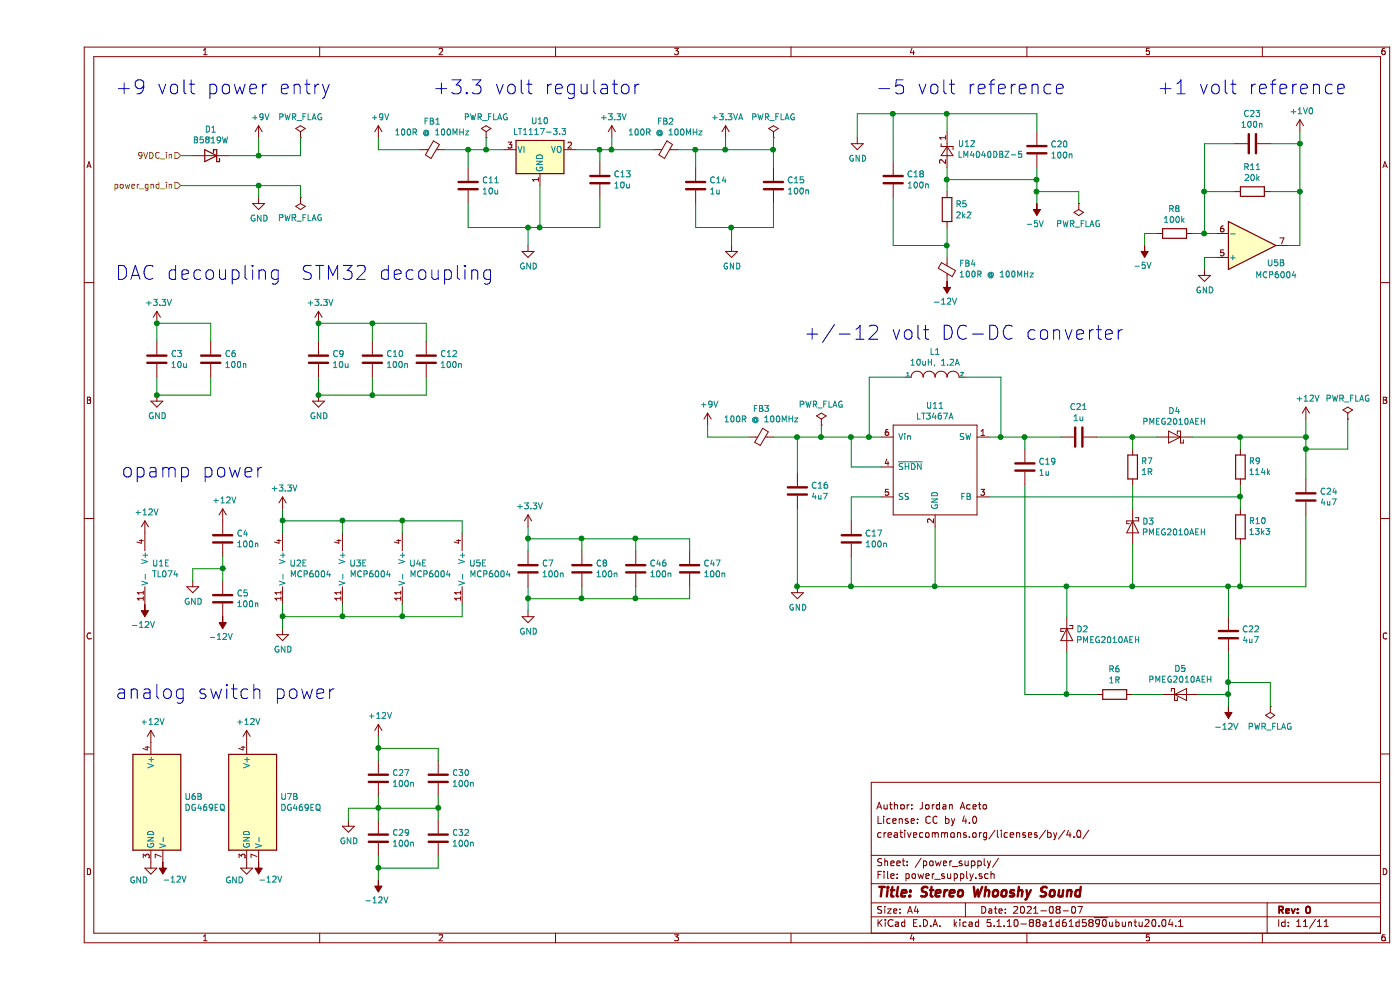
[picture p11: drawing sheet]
EESchema Schematic File Version 4
EELAYER 30 0
EELAYER END
$Descr A4 11693 8268
encoding utf-8
Sheet 11 11
Title "Stereo Whooshy Sound"
Date "2021-08-07"
Rev "0"
Comp ""
Comment1 "creativecommons.org/licenses/by/4.0/"
Comment2 "License: CC by 4.0"
Comment3 "Author: Jordan Aceto"
Comment4 ""
$EndDescr
Text HLabel 1200 1300 0    50   Input ~ 0
9VDC_in
$Comp
L Reference_Voltage:LM4040DBZ-5 U12
U 1 1
P 7600 1250
F 0 "U12" V 7646 1162 50  0000 R CNN
F 1 "LM4040DBZ-5" V 7555 1162 50  0000 R CNN
F 2 "Package_TO_SOT_SMD:SOT-23" H 7600 1050 50  0001 C CIN
F 3 "http://www.ti.com/lit/ds/symlink/lm4040-n.pdf" H 7600 1250 50  0001 C CIN
	1    7600 1250
	0    -1   -1   0   
$EndComp
$Comp
L power:-12V #PWR0107
U 1 1
P 9950 5900
F 0 "#PWR0107" H 9950 6000 50  0001 C CNN
F 1 "-12V" H 9965 6073 50  0000 C CNN
F 2 "" H 9950 5900 50  0001 C CNN
F 3 "" H 9950 5900 50  0001 C CNN
	1    9950 5900
	-1   0    0    1   
$EndComp
$Comp
L power:+12V #PWR0108
U 1 1
P 10600 3500
F 0 "#PWR0108" H 10600 3350 50  0001 C CNN
F 1 "+12V" H 10615 3673 50  0000 C CNN
F 2 "" H 10600 3500 50  0001 C CNN
F 3 "" H 10600 3500 50  0001 C CNN
	1    10600 3500
	1    0    0    -1  
$EndComp
$Comp
L power:-5V #PWR0109
U 1 1
P 8350 1700
F 0 "#PWR0109" H 8350 1800 50  0001 C CNN
F 1 "-5V" H 8365 1873 50  0000 C CNN
F 2 "" H 8350 1700 50  0001 C CNN
F 3 "" H 8350 1700 50  0001 C CNN
	1    8350 1700
	-1   0    0    1   
$EndComp
$Comp
L Regulator_Linear:LT1117-3.3 U10
U 1 1
P 4200 1250
F 0 "U10" H 4200 1492 50  0000 C CNN
F 1 "LT1117-3.3" H 4200 1401 50  0000 C CNN
F 2 "Package_TO_SOT_SMD:SOT-223-3_TabPin2" H 4200 1250 50  0001 C CNN
F 3 "https://www.analog.com/media/en/technical-documentation/data-sheets/1117fd.pdf" H 4200 1250 50  0001 C CNN
	1    4200 1250
	1    0    0    -1  
$EndComp
$Comp
L power:+3.3V #PWR0110
U 1 1
P 4800 1150
F 0 "#PWR0110" H 4800 1000 50  0001 C CNN
F 1 "+3.3V" H 4815 1323 50  0000 C CNN
F 2 "" H 4800 1150 50  0001 C CNN
F 3 "" H 4800 1150 50  0001 C CNN
	1    4800 1150
	1    0    0    -1  
$EndComp
$Comp
L power:+3.3VA #PWR0111
U 1 1
P 5750 1150
F 0 "#PWR0111" H 5750 1000 50  0001 C CNN
F 1 "+3.3VA" H 5765 1323 50  0000 C CNN
F 2 "" H 5750 1150 50  0001 C CNN
F 3 "" H 5750 1150 50  0001 C CNN
	1    5750 1150
	1    0    0    -1  
$EndComp
$Comp
L Device:D_Schottky D1
U 1 1
P 1450 1300
F 0 "D1" H 1450 1083 50  0000 C CNN
F 1 "B5819W" H 1450 1174 50  0000 C CNN
F 2 "Diode_SMD:D_SOD-123" H 1450 1300 50  0001 C CNN
F 3 "~" H 1450 1300 50  0001 C CNN
	1    1450 1300
	-1   0    0    1   
$EndComp
$Comp
L Device:C C11
U 1 1
P 3600 1550
F 0 "C11" H 3715 1596 50  0000 L CNN
F 1 "10u" H 3715 1505 50  0000 L CNN
F 2 "Capacitor_SMD:C_0805_2012Metric" H 3638 1400 50  0001 C CNN
F 3 "~" H 3600 1550 50  0001 C CNN
	1    3600 1550
	1    0    0    -1  
$EndComp
$Comp
L Device:C C13
U 1 1
P 4700 1500
F 0 "C13" H 4815 1546 50  0000 L CNN
F 1 "10u" H 4815 1455 50  0000 L CNN
F 2 "Capacitor_SMD:C_0805_2012Metric" H 4738 1350 50  0001 C CNN
F 3 "~" H 4700 1500 50  0001 C CNN
	1    4700 1500
	1    0    0    -1  
$EndComp
$Comp
L Device:Ferrite_Bead_Small FB1
U 1 1
P 3300 1250
F 0 "FB1" V 3063 1250 50  0000 C CNN
F 1 "100R @ 100MHz" V 3154 1250 50  0000 C CNN
F 2 "Inductor_SMD:L_0805_2012Metric" V 3230 1250 50  0001 C CNN
F 3 "~" H 3300 1250 50  0001 C CNN
	1    3300 1250
	0    1    1    0   
$EndComp
$Comp
L Device:R R5
U 1 1
P 7600 1750
F 0 "R5" H 7670 1796 50  0000 L CNN
F 1 "2k2" H 7670 1705 50  0000 L CNN
F 2 "Resistor_SMD:R_0603_1608Metric" V 7530 1750 50  0001 C CNN
F 3 "~" H 7600 1750 50  0001 C CNN
	1    7600 1750
	1    0    0    -1  
$EndComp
$Comp
L Device:C C18
U 1 1
P 7150 1500
F 0 "C18" H 7265 1546 50  0000 L CNN
F 1 "100n" H 7265 1455 50  0000 L CNN
F 2 "Capacitor_SMD:C_0603_1608Metric" H 7188 1350 50  0001 C CNN
F 3 "~" H 7150 1500 50  0001 C CNN
	1    7150 1500
	1    0    0    -1  
$EndComp
$Comp
L Device:C C20
U 1 1
P 8350 1250
F 0 "C20" H 8465 1296 50  0000 L CNN
F 1 "100n" H 8465 1205 50  0000 L CNN
F 2 "Capacitor_SMD:C_0603_1608Metric" H 8388 1100 50  0001 C CNN
F 3 "~" H 8350 1250 50  0001 C CNN
	1    8350 1250
	1    0    0    -1  
$EndComp
Wire Wire Line
	7150 1350 7150 950 
Wire Wire Line
	7600 950  7600 1100
Wire Wire Line
	7600 1900 7600 2050
Wire Wire Line
	7600 2050 7150 2050
Wire Wire Line
	7150 2050 7150 1650
Wire Wire Line
	7600 1400 7600 1500
Wire Wire Line
	7600 1500 8350 1500
Wire Wire Line
	8350 1500 8350 1400
Connection ~ 7600 1500
Wire Wire Line
	7600 1500 7600 1600
Wire Wire Line
	8350 1100 8350 950 
Wire Wire Line
	8350 950  7600 950 
Connection ~ 7600 950 
Wire Wire Line
	8350 1700 8350 1600
Connection ~ 8350 1500
Wire Wire Line
	7600 2150 7600 2050
Connection ~ 7600 2050
$Comp
L Device:Ferrite_Bead_Small FB2
U 1 1
P 5250 1250
F 0 "FB2" V 5013 1250 50  0000 C CNN
F 1 "100R @ 100MHz" V 5104 1250 50  0000 C CNN
F 2 "Inductor_SMD:L_0805_2012Metric" V 5180 1250 50  0001 C CNN
F 3 "~" H 5250 1250 50  0001 C CNN
	1    5250 1250
	0    1    1    0   
$EndComp
$Comp
L Device:Ferrite_Bead_Small FB3
U 1 1
P 6050 3650
F 0 "FB3" V 5813 3650 50  0000 C CNN
F 1 "100R @ 100MHz" V 5900 3650 50  0000 C CNN
F 2 "Inductor_SMD:L_0805_2012Metric" V 5980 3650 50  0001 C CNN
F 3 "~" H 6050 3650 50  0001 C CNN
	1    6050 3650
	0    1    1    0   
$EndComp
$Comp
L Device:C C16
U 1 1
P 6350 4100
F 0 "C16" H 6465 4146 50  0000 L CNN
F 1 "4u7" H 6465 4055 50  0000 L CNN
F 2 "Capacitor_SMD:C_0805_2012Metric" H 6388 3950 50  0001 C CNN
F 3 "~" H 6350 4100 50  0001 C CNN
	1    6350 4100
	1    0    0    -1  
$EndComp
$Comp
L Device:C C17
U 1 1
P 6800 4500
F 0 "C17" H 6915 4546 50  0000 L CNN
F 1 "100n" H 6915 4455 50  0000 L CNN
F 2 "Capacitor_SMD:C_0603_1608Metric" H 6838 4350 50  0001 C CNN
F 3 "~" H 6800 4500 50  0001 C CNN
	1    6800 4500
	1    0    0    -1  
$EndComp
Wire Wire Line
	6350 3950 6350 3650
Connection ~ 6350 3650
Wire Wire Line
	6350 3650 6150 3650
Wire Wire Line
	7050 3650 6950 3650
Wire Wire Line
	6800 4350 6800 4150
Wire Wire Line
	6800 4150 7050 4150
Wire Wire Line
	7050 3900 6800 3900
Wire Wire Line
	6800 3900 6800 3650
Connection ~ 6800 3650
Wire Wire Line
	6800 3650 6550 3650
Wire Wire Line
	6800 4650 6800 4900
Wire Wire Line
	6800 4900 7500 4900
Wire Wire Line
	7500 4900 7500 4400
Wire Wire Line
	6800 4900 6350 4900
Wire Wire Line
	6350 4900 6350 4250
Connection ~ 6800 4900
$Comp
L Device:C C19
U 1 1
P 8250 3900
F 0 "C19" H 8365 3946 50  0000 L CNN
F 1 "1u" H 8365 3855 50  0000 L CNN
F 2 "Capacitor_SMD:C_0805_2012Metric" H 8288 3750 50  0001 C CNN
F 3 "~" H 8250 3900 50  0001 C CNN
	1    8250 3900
	1    0    0    -1  
$EndComp
Wire Wire Line
	8250 3750 8250 3650
Wire Wire Line
	8250 3650 8050 3650
$Comp
L Diode:PMEG2010AEH D4
U 1 1
P 9500 3650
F 0 "D4" H 9500 3434 50  0000 C CNN
F 1 "PMEG2010AEH" H 9500 3525 50  0000 C CNN
F 2 "Diode_SMD:D_SOD-123F" H 9500 3475 50  0001 C CNN
F 3 "https://assets.nexperia.com/documents/data-sheet/PMEG2010AEH_PMEG2010AET.pdf" H 9500 3650 50  0001 C CNN
	1    9500 3650
	-1   0    0    1   
$EndComp
$Comp
L Device:R R7
U 1 1
P 9150 3900
F 0 "R7" H 9080 3854 50  0000 R CNN
F 1 "1R" H 9080 3945 50  0000 R CNN
F 2 "Resistor_SMD:R_0603_1608Metric" V 9080 3900 50  0001 C CNN
F 3 "~" H 9150 3900 50  0001 C CNN
	1    9150 3900
	-1   0    0    1   
$EndComp
$Comp
L Diode:PMEG2010AEH D3
U 1 1
P 9150 4400
F 0 "D3" V 9104 4479 50  0000 L CNN
F 1 "PMEG2010AEH" V 9195 4479 50  0000 L CNN
F 2 "Diode_SMD:D_SOD-123F" H 9150 4225 50  0001 C CNN
F 3 "https://assets.nexperia.com/documents/data-sheet/PMEG2010AEH_PMEG2010AET.pdf" H 9150 4400 50  0001 C CNN
	1    9150 4400
	0    1    1    0   
$EndComp
$Comp
L Device:R R9
U 1 1
P 10050 3900
F 0 "R9" H 9980 3854 50  0000 R CNN
F 1 "114k" H 9980 3945 50  0000 R CNN
F 2 "Resistor_SMD:R_0603_1608Metric" V 9980 3900 50  0001 C CNN
F 3 "~" H 10050 3900 50  0001 C CNN
	1    10050 3900
	-1   0    0    1   
$EndComp
$Comp
L Device:R R10
U 1 1
P 10050 4400
F 0 "R10" H 9980 4354 50  0000 R CNN
F 1 "13k3" H 9980 4445 50  0000 R CNN
F 2 "Resistor_SMD:R_0603_1608Metric" V 9980 4400 50  0001 C CNN
F 3 "~" H 10050 4400 50  0001 C CNN
	1    10050 4400
	-1   0    0    1   
$EndComp
$Comp
L Device:C C24
U 1 1
P 10600 4150
F 0 "C24" H 10715 4196 50  0000 L CNN
F 1 "4u7" H 10715 4105 50  0000 L CNN
F 2 "Capacitor_SMD:C_0805_2012Metric" H 10638 4000 50  0001 C CNN
F 3 "~" H 10600 4150 50  0001 C CNN
	1    10600 4150
	1    0    0    -1  
$EndComp
Wire Wire Line
	9350 3650 9150 3650
Wire Wire Line
	9150 3750 9150 3650
Connection ~ 9150 3650
Wire Wire Line
	9150 3650 8850 3650
Wire Wire Line
	9150 4050 9150 4250
Wire Wire Line
	9650 3650 10050 3650
Wire Wire Line
	10050 3650 10050 3750
Wire Wire Line
	10050 4050 10050 4150
Wire Wire Line
	7950 4150 10050 4150
Connection ~ 10050 4150
Wire Wire Line
	10050 4150 10050 4250
Wire Wire Line
	10050 3650 10600 3650
Wire Wire Line
	10600 3650 10600 3750
Connection ~ 10050 3650
Wire Wire Line
	7500 4900 8600 4900
Wire Wire Line
	10050 4900 10050 4550
Wire Wire Line
	9150 4550 9150 4900
Connection ~ 9150 4900
Wire Wire Line
	10050 4900 10600 4900
Wire Wire Line
	10600 4900 10600 4300
Connection ~ 10050 4900
Connection ~ 10600 3650
$Comp
L Device:C C22
U 1 1
P 9950 5300
F 0 "C22" H 10065 5346 50  0000 L CNN
F 1 "4u7" H 10065 5255 50  0000 L CNN
F 2 "Capacitor_SMD:C_0805_2012Metric" H 9988 5150 50  0001 C CNN
F 3 "~" H 9950 5300 50  0001 C CNN
	1    9950 5300
	1    0    0    -1  
$EndComp
$Comp
L Diode:PMEG2010AEH D5
U 1 1
P 9550 5800
F 0 "D5" H 9550 6016 50  0000 C CNN
F 1 "PMEG2010AEH" H 9550 5925 50  0000 C CNN
F 2 "Diode_SMD:D_SOD-123F" H 9550 5625 50  0001 C CNN
F 3 "https://assets.nexperia.com/documents/data-sheet/PMEG2010AEH_PMEG2010AET.pdf" H 9550 5800 50  0001 C CNN
	1    9550 5800
	1    0    0    -1  
$EndComp
Wire Wire Line
	9700 5800 9950 5800
Wire Wire Line
	9950 5800 9950 5700
Wire Wire Line
	9950 5150 9950 4900
Connection ~ 9950 5800
Wire Wire Line
	9150 5800 9400 5800
Wire Wire Line
	8600 5450 8600 5800
$Comp
L Device:R R6
U 1 1
P 9000 5800
F 0 "R6" V 9207 5800 50  0000 C CNN
F 1 "1R" V 9116 5800 50  0000 C CNN
F 2 "Resistor_SMD:R_0603_1608Metric" V 8930 5800 50  0001 C CNN
F 3 "~" H 9000 5800 50  0001 C CNN
	1    9000 5800
	0    -1   -1   0   
$EndComp
$Comp
L Diode:PMEG2010AEH D2
U 1 1
P 8600 5300
F 0 "D2" V 8554 5379 50  0000 L CNN
F 1 "PMEG2010AEH" V 8645 5379 50  0000 L CNN
F 2 "Diode_SMD:D_SOD-123F" H 8600 5125 50  0001 C CNN
F 3 "https://assets.nexperia.com/documents/data-sheet/PMEG2010AEH_PMEG2010AET.pdf" H 8600 5300 50  0001 C CNN
	1    8600 5300
	0    1    1    0   
$EndComp
Connection ~ 9950 4900
Wire Wire Line
	9950 4900 10050 4900
Wire Wire Line
	9150 4900 9950 4900
Wire Wire Line
	8250 4050 8250 5800
Wire Wire Line
	8250 5800 8600 5800
Connection ~ 8600 5800
Wire Wire Line
	8600 5800 8850 5800
Wire Wire Line
	8600 5150 8600 4900
Connection ~ 8600 4900
Wire Wire Line
	8600 4900 9150 4900
Connection ~ 8250 3650
Connection ~ 7500 4900
$Comp
L Device:C C21
U 1 1
P 8700 3650
F 0 "C21" V 8448 3650 50  0000 C CNN
F 1 "1u" V 8539 3650 50  0000 C CNN
F 2 "Capacitor_SMD:C_0805_2012Metric" H 8738 3500 50  0001 C CNN
F 3 "~" H 8700 3650 50  0001 C CNN
	1    8700 3650
	0    1    1    0   
$EndComp
Wire Wire Line
	8550 3650 8250 3650
$Comp
L power:GND #PWR0112
U 1 1
P 6350 4900
F 0 "#PWR0112" H 6350 4650 50  0001 C CNN
F 1 "GND" H 6355 4727 50  0000 C CNN
F 2 "" H 6350 4900 50  0001 C CNN
F 3 "" H 6350 4900 50  0001 C CNN
	1    6350 4900
	1    0    0    -1  
$EndComp
Connection ~ 6350 4900
$Comp
L power:+9V #PWR0113
U 1 1
P 5600 3550
F 0 "#PWR0113" H 5600 3400 50  0001 C CNN
F 1 "+9V" H 5615 3723 50  0000 C CNN
F 2 "" H 5600 3550 50  0001 C CNN
F 3 "" H 5600 3550 50  0001 C CNN
	1    5600 3550
	1    0    0    -1  
$EndComp
Wire Wire Line
	5600 3550 5600 3650
Wire Wire Line
	5600 3650 5950 3650
$Comp
L power:+9V #PWR0114
U 1 1
P 1850 1150
F 0 "#PWR0114" H 1850 1000 50  0001 C CNN
F 1 "+9V" H 1865 1323 50  0000 C CNN
F 2 "" H 1850 1150 50  0001 C CNN
F 3 "" H 1850 1150 50  0001 C CNN
	1    1850 1150
	1    0    0    -1  
$EndComp
Wire Wire Line
	1300 1300 1200 1300
Wire Wire Line
	1600 1300 1850 1300
Wire Wire Line
	1850 1300 1850 1150
$Comp
L Device:C C14
U 1 1
P 5500 1550
F 0 "C14" H 5615 1596 50  0000 L CNN
F 1 "1u" H 5615 1505 50  0000 L CNN
F 2 "Capacitor_SMD:C_0805_2012Metric" H 5538 1400 50  0001 C CNN
F 3 "~" H 5500 1550 50  0001 C CNN
	1    5500 1550
	1    0    0    -1  
$EndComp
$Comp
L Device:C C15
U 1 1
P 6150 1550
F 0 "C15" H 6265 1596 50  0000 L CNN
F 1 "100n" H 6265 1505 50  0000 L CNN
F 2 "Capacitor_SMD:C_0603_1608Metric" H 6188 1400 50  0001 C CNN
F 3 "~" H 6150 1550 50  0001 C CNN
	1    6150 1550
	1    0    0    -1  
$EndComp
Wire Wire Line
	3600 1400 3600 1250
Wire Wire Line
	3600 1250 3750 1250
Wire Wire Line
	3600 1250 3400 1250
Connection ~ 3600 1250
Wire Wire Line
	3600 1700 3600 1900
Wire Wire Line
	3600 1900 4100 1900
Wire Wire Line
	4700 1900 4700 1650
Wire Wire Line
	4700 1350 4700 1250
Wire Wire Line
	4700 1250 4500 1250
Wire Wire Line
	4200 1550 4200 1900
Connection ~ 4200 1900
Wire Wire Line
	4200 1900 4700 1900
$Comp
L power:GND #PWR0115
U 1 1
P 4100 2050
F 0 "#PWR0115" H 4100 1800 50  0001 C CNN
F 1 "GND" H 4105 1877 50  0000 C CNN
F 2 "" H 4100 2050 50  0001 C CNN
F 3 "" H 4100 2050 50  0001 C CNN
	1    4100 2050
	1    0    0    -1  
$EndComp
Wire Wire Line
	4100 2050 4100 1900
Connection ~ 4100 1900
Wire Wire Line
	4100 1900 4200 1900
Connection ~ 4700 1250
Wire Wire Line
	4700 1250 4800 1250
Wire Wire Line
	4800 1150 4800 1250
Connection ~ 4800 1250
Wire Wire Line
	5350 1250 5500 1250
Wire Wire Line
	5750 1250 5750 1150
Wire Wire Line
	5500 1400 5500 1250
Connection ~ 5500 1250
Wire Wire Line
	5500 1250 5750 1250
Wire Wire Line
	5750 1250 6150 1250
Wire Wire Line
	6150 1250 6150 1400
Connection ~ 5750 1250
Wire Wire Line
	6150 1700 6150 1900
Wire Wire Line
	6150 1900 5800 1900
Wire Wire Line
	5500 1900 5500 1700
$Comp
L power:GND #PWR0116
U 1 1
P 5800 2050
F 0 "#PWR0116" H 5800 1800 50  0001 C CNN
F 1 "GND" H 5805 1877 50  0000 C CNN
F 2 "" H 5800 2050 50  0001 C CNN
F 3 "" H 5800 2050 50  0001 C CNN
	1    5800 2050
	1    0    0    -1  
$EndComp
Wire Wire Line
	5800 2050 5800 1900
$Comp
L power:+9V #PWR0117
U 1 1
P 2850 1150
F 0 "#PWR0117" H 2850 1000 50  0001 C CNN
F 1 "+9V" H 2865 1323 50  0000 C CNN
F 2 "" H 2850 1150 50  0001 C CNN
F 3 "" H 2850 1150 50  0001 C CNN
	1    2850 1150
	1    0    0    -1  
$EndComp
Wire Wire Line
	2850 1150 2850 1250
Wire Wire Line
	2850 1250 3200 1250
Connection ~ 5800 1900
Wire Wire Line
	5800 1900 5500 1900
$Comp
L Device:Ferrite_Bead_Small FB4
U 1 1
P 7600 2250
F 0 "FB4" H 7500 2204 50  0000 R CNN
F 1 "100R @ 100MHz" H 7500 2295 50  0000 R CNN
F 2 "Inductor_SMD:L_0805_2012Metric" V 7530 2250 50  0001 C CNN
F 3 "~" H 7600 2250 50  0001 C CNN
	1    7600 2250
	-1   0    0    1   
$EndComp
$Comp
L power:PWR_FLAG #FLG0101
U 1 1
P 2200 1150
F 0 "#FLG0101" H 2200 1225 50  0001 C CNN
F 1 "PWR_FLAG" H 2200 1323 50  0000 C CNN
F 2 "" H 2200 1150 50  0001 C CNN
F 3 "~" H 2200 1150 50  0001 C CNN
	1    2200 1150
	1    0    0    -1  
$EndComp
Wire Wire Line
	2200 1150 2200 1300
Wire Wire Line
	2200 1300 1850 1300
Connection ~ 1850 1300
$Comp
L power:PWR_FLAG #FLG0102
U 1 1
P 8700 1700
F 0 "#FLG0102" H 8700 1775 50  0001 C CNN
F 1 "PWR_FLAG" H 8700 1873 50  0000 C CNN
F 2 "" H 8700 1700 50  0001 C CNN
F 3 "~" H 8700 1700 50  0001 C CNN
	1    8700 1700
	-1   0    0    1   
$EndComp
Wire Wire Line
	8350 1600 8700 1600
Connection ~ 8350 1600
Wire Wire Line
	8350 1600 8350 1500
$Comp
L power:PWR_FLAG #FLG0103
U 1 1
P 6150 1150
F 0 "#FLG0103" H 6150 1225 50  0001 C CNN
F 1 "PWR_FLAG" H 6150 1323 50  0000 C CNN
F 2 "" H 6150 1150 50  0001 C CNN
F 3 "~" H 6150 1150 50  0001 C CNN
	1    6150 1150
	1    0    0    -1  
$EndComp
Wire Wire Line
	6150 1150 6150 1250
Connection ~ 6150 1250
$Comp
L power:PWR_FLAG #FLG0104
U 1 1
P 10950 3500
F 0 "#FLG0104" H 10950 3575 50  0001 C CNN
F 1 "PWR_FLAG" H 10950 3673 50  0000 C CNN
F 2 "" H 10950 3500 50  0001 C CNN
F 3 "~" H 10950 3500 50  0001 C CNN
	1    10950 3500
	1    0    0    -1  
$EndComp
Wire Wire Line
	10600 3500 10600 3650
Wire Wire Line
	10600 3750 10950 3750
Wire Wire Line
	10950 3750 10950 3500
Connection ~ 10600 3750
Wire Wire Line
	10600 3750 10600 4000
$Comp
L power:PWR_FLAG #FLG0105
U 1 1
P 10300 5900
F 0 "#FLG0105" H 10300 5975 50  0001 C CNN
F 1 "PWR_FLAG" H 10300 6073 50  0000 C CNN
F 2 "" H 10300 5900 50  0001 C CNN
F 3 "~" H 10300 5900 50  0001 C CNN
	1    10300 5900
	-1   0    0    1   
$EndComp
Wire Wire Line
	9950 5800 9950 5900
Wire Wire Line
	9950 5700 10300 5700
Connection ~ 9950 5700
Wire Wire Line
	9950 5700 9950 5450
Wire Wire Line
	10300 5900 10300 5700
Wire Wire Line
	8700 1700 8700 1600
Text Notes 7000 800  0    118  ~ 0
-5 volt reference
Text Notes 6400 2850 0    118  ~ 0
+/-12 volt DC-DC converter
Text Notes 3300 800  0    118  ~ 0
+3.3 volt regulator
Text Notes 650  800  0    118  ~ 0
+9 volt power entry
$Comp
L Device:C C4
U 1 1
P 1550 4500
F 0 "C4" H 1665 4546 50  0000 L CNN
F 1 "100n" H 1665 4455 50  0000 L CNN
F 2 "Capacitor_SMD:C_0603_1608Metric" H 1588 4350 50  0001 C CNN
F 3 "~" H 1550 4500 50  0001 C CNN
	1    1550 4500
	1    0    0    -1  
$EndComp
$Comp
L Device:C C5
U 1 1
P 1550 5000
F 0 "C5" H 1665 5046 50  0000 L CNN
F 1 "100n" H 1665 4955 50  0000 L CNN
F 2 "Capacitor_SMD:C_0603_1608Metric" H 1588 4850 50  0001 C CNN
F 3 "~" H 1550 5000 50  0001 C CNN
	1    1550 5000
	1    0    0    -1  
$EndComp
$Comp
L Device:C C8
U 1 1
P 4550 4750
F 0 "C8" H 4665 4796 50  0000 L CNN
F 1 "100n" H 4665 4705 50  0000 L CNN
F 2 "Capacitor_SMD:C_0603_1608Metric" H 4588 4600 50  0001 C CNN
F 3 "~" H 4550 4750 50  0001 C CNN
	1    4550 4750
	1    0    0    -1  
$EndComp
$Comp
L Device:C C7
U 1 1
P 4100 4750
F 0 "C7" H 4215 4796 50  0000 L CNN
F 1 "100n" H 4215 4705 50  0000 L CNN
F 2 "Capacitor_SMD:C_0603_1608Metric" H 4138 4600 50  0001 C CNN
F 3 "~" H 4100 4750 50  0001 C CNN
	1    4100 4750
	1    0    0    -1  
$EndComp
Wire Wire Line
	1550 4650 1550 4750
Connection ~ 1550 4750
Wire Wire Line
	1550 4750 1550 4850
$Comp
L Device:C C3
U 1 1
P 1000 3000
F 0 "C3" H 1115 3046 50  0000 L CNN
F 1 "10u" H 1115 2955 50  0000 L CNN
F 2 "Capacitor_SMD:C_0805_2012Metric" H 1038 2850 50  0001 C CNN
F 3 "~" H 1000 3000 50  0001 C CNN
	1    1000 3000
	1    0    0    -1  
$EndComp
$Comp
L Device:C C6
U 1 1
P 1450 3000
F 0 "C6" H 1565 3046 50  0000 L CNN
F 1 "100n" H 1565 2955 50  0000 L CNN
F 2 "Capacitor_SMD:C_0603_1608Metric" H 1488 2850 50  0001 C CNN
F 3 "~" H 1450 3000 50  0001 C CNN
	1    1450 3000
	1    0    0    -1  
$EndComp
Wire Wire Line
	1000 3150 1000 3300
Wire Wire Line
	1000 3300 1450 3300
Wire Wire Line
	1450 3300 1450 3150
Wire Wire Line
	1450 2850 1450 2700
Wire Wire Line
	1450 2700 1000 2700
Wire Wire Line
	1000 2700 1000 2850
$Comp
L power:GND #PWR0120
U 1 1
P 1000 3300
F 0 "#PWR0120" H 1000 3050 50  0001 C CNN
F 1 "GND" H 1005 3127 50  0000 C CNN
F 2 "" H 1000 3300 50  0001 C CNN
F 3 "" H 1000 3300 50  0001 C CNN
	1    1000 3300
	1    0    0    -1  
$EndComp
Connection ~ 1000 3300
$Comp
L power:+3.3V #PWR0121
U 1 1
P 1000 2700
F 0 "#PWR0121" H 1000 2550 50  0001 C CNN
F 1 "+3.3V" H 1015 2873 50  0000 C CNN
F 2 "" H 1000 2700 50  0001 C CNN
F 3 "" H 1000 2700 50  0001 C CNN
	1    1000 2700
	1    0    0    -1  
$EndComp
Connection ~ 1000 2700
Text Notes 650  2350 0    118  ~ 0
DAC decoupling
$Comp
L Device:C C9
U 1 1
P 2350 3000
F 0 "C9" H 2465 3046 50  0000 L CNN
F 1 "10u" H 2465 2955 50  0000 L CNN
F 2 "Capacitor_SMD:C_0805_2012Metric" H 2388 2850 50  0001 C CNN
F 3 "~" H 2350 3000 50  0001 C CNN
	1    2350 3000
	1    0    0    -1  
$EndComp
$Comp
L Device:C C10
U 1 1
P 2800 3000
F 0 "C10" H 2915 3046 50  0000 L CNN
F 1 "100n" H 2915 2955 50  0000 L CNN
F 2 "Capacitor_SMD:C_0603_1608Metric" H 2838 2850 50  0001 C CNN
F 3 "~" H 2800 3000 50  0001 C CNN
	1    2800 3000
	1    0    0    -1  
$EndComp
Wire Wire Line
	2350 3150 2350 3300
Wire Wire Line
	2350 3300 2800 3300
Wire Wire Line
	2800 3300 2800 3150
Wire Wire Line
	2800 2850 2800 2700
Wire Wire Line
	2800 2700 2350 2700
Wire Wire Line
	2350 2700 2350 2850
$Comp
L power:GND #PWR0122
U 1 1
P 2350 3300
F 0 "#PWR0122" H 2350 3050 50  0001 C CNN
F 1 "GND" H 2355 3127 50  0000 C CNN
F 2 "" H 2350 3300 50  0001 C CNN
F 3 "" H 2350 3300 50  0001 C CNN
	1    2350 3300
	1    0    0    -1  
$EndComp
Connection ~ 2350 3300
$Comp
L power:+3.3V #PWR0123
U 1 1
P 2350 2700
F 0 "#PWR0123" H 2350 2550 50  0001 C CNN
F 1 "+3.3V" H 2365 2873 50  0000 C CNN
F 2 "" H 2350 2700 50  0001 C CNN
F 3 "" H 2350 2700 50  0001 C CNN
	1    2350 2700
	1    0    0    -1  
$EndComp
Connection ~ 2350 2700
$Comp
L Device:C C12
U 1 1
P 3250 3000
F 0 "C12" H 3365 3046 50  0000 L CNN
F 1 "100n" H 3365 2955 50  0000 L CNN
F 2 "Capacitor_SMD:C_0603_1608Metric" H 3288 2850 50  0001 C CNN
F 3 "~" H 3250 3000 50  0001 C CNN
	1    3250 3000
	1    0    0    -1  
$EndComp
Wire Wire Line
	2800 3300 3250 3300
Wire Wire Line
	3250 3300 3250 3150
Wire Wire Line
	3250 2850 3250 2700
Wire Wire Line
	3250 2700 2800 2700
Text Notes 2200 2350 0    118  ~ 0
STM32 decoupling
$Comp
L pspice:INDUCTOR L1
U 1 1
P 7500 3150
F 0 "L1" H 7500 3365 50  0000 C CNN
F 1 "10uH, 1.2A" H 7500 3274 50  0000 C CNN
F 2 "Inductor_SMD:L_Taiyo-Yuden_NR-50xx" H 7500 3150 50  0001 C CNN
F 3 "~" H 7500 3150 50  0001 C CNN
	1    7500 3150
	1    0    0    -1  
$EndComp
Wire Wire Line
	7250 3150 6950 3150
Wire Wire Line
	6950 3150 6950 3650
Connection ~ 6950 3650
Wire Wire Line
	6950 3650 6800 3650
Wire Wire Line
	7750 3150 8050 3150
Wire Wire Line
	8050 3150 8050 3650
Connection ~ 8050 3650
Wire Wire Line
	8050 3650 7950 3650
Connection ~ 2800 2700
Connection ~ 2800 3300
$Comp
L power:PWR_FLAG #FLG0106
U 1 1
P 3750 1150
F 0 "#FLG0106" H 3750 1225 50  0001 C CNN
F 1 "PWR_FLAG" H 3750 1323 50  0000 C CNN
F 2 "" H 3750 1150 50  0001 C CNN
F 3 "~" H 3750 1150 50  0001 C CNN
	1    3750 1150
	1    0    0    -1  
$EndComp
Wire Wire Line
	3750 1150 3750 1250
Connection ~ 3750 1250
Wire Wire Line
	3750 1250 3900 1250
Wire Wire Line
	4800 1250 5150 1250
$Comp
L power:PWR_FLAG #FLG0107
U 1 1
P 6550 3550
F 0 "#FLG0107" H 6550 3625 50  0001 C CNN
F 1 "PWR_FLAG" H 6550 3723 50  0000 C CNN
F 2 "" H 6550 3550 50  0001 C CNN
F 3 "~" H 6550 3550 50  0001 C CNN
	1    6550 3550
	1    0    0    -1  
$EndComp
Wire Wire Line
	6550 3550 6550 3650
Connection ~ 6550 3650
Wire Wire Line
	6550 3650 6350 3650
$Comp
L power:PWR_FLAG #FLG0108
U 1 1
P 2200 1650
F 0 "#FLG0108" H 2200 1725 50  0001 C CNN
F 1 "PWR_FLAG" H 2200 1823 50  0000 C CNN
F 2 "" H 2200 1650 50  0001 C CNN
F 3 "~" H 2200 1650 50  0001 C CNN
	1    2200 1650
	-1   0    0    1   
$EndComp
$Comp
L power:GND #PWR0126
U 1 1
P 1850 1650
F 0 "#PWR0126" H 1850 1400 50  0001 C CNN
F 1 "GND" H 1855 1477 50  0000 C CNN
F 2 "" H 1850 1650 50  0001 C CNN
F 3 "" H 1850 1650 50  0001 C CNN
	1    1850 1650
	1    0    0    -1  
$EndComp
Wire Wire Line
	2200 1650 2200 1550
Wire Wire Line
	2200 1550 1850 1550
Text HLabel 1200 1550 0    50   Input ~ 0
power_gnd_in
Wire Wire Line
	1850 1650 1850 1550
Wire Wire Line
	1850 1550 1200 1550
Connection ~ 1850 1550
Wire Wire Line
	7150 950  7600 950 
$Comp
L power:GND #PWR0127
U 1 1
P 6850 1150
F 0 "#PWR0127" H 6850 900 50  0001 C CNN
F 1 "GND" H 6855 977 50  0000 C CNN
F 2 "" H 6850 1150 50  0001 C CNN
F 3 "" H 6850 1150 50  0001 C CNN
	1    6850 1150
	1    0    0    -1  
$EndComp
Wire Wire Line
	6850 1150 6850 950 
Wire Wire Line
	6850 950  7150 950 
Connection ~ 7150 950 
$Comp
L power:-12V #PWR0128
U 1 1
P 7600 2350
F 0 "#PWR0128" H 7600 2450 50  0001 C CNN
F 1 "-12V" H 7615 2523 50  0000 C CNN
F 2 "" H 7600 2350 50  0001 C CNN
F 3 "" H 7600 2350 50  0001 C CNN
	1    7600 2350
	-1   0    0    1   
$EndComp
$Comp
L power:GND #PWR0129
U 1 1
P 1300 4850
F 0 "#PWR0129" H 1300 4600 50  0001 C CNN
F 1 "GND" H 1305 4677 50  0000 C CNN
F 2 "" H 1300 4850 50  0001 C CNN
F 3 "" H 1300 4850 50  0001 C CNN
	1    1300 4850
	1    0    0    -1  
$EndComp
Wire Wire Line
	1300 4850 1300 4750
Wire Wire Line
	1300 4750 1550 4750
$Comp
L Amplifier_Operational:MCP6004 U5
U 2 1
P 10150 2050
F 0 "U5" H 10350 2200 50  0000 C CNN
F 1 "MCP6004" H 10350 2300 50  0000 C CNN
F 2 "Package_SO:TSSOP-14_4.4x5mm_P0.65mm" H 10100 2150 50  0001 C CNN
F 3 "http://ww1.microchip.com/downloads/en/DeviceDoc/21733j.pdf" H 10200 2250 50  0001 C CNN
	2    10150 2050
	1    0    0    1   
$EndComp
$Comp
L power:+1V0 #PWR0130
U 1 1
P 10550 1100
F 0 "#PWR0130" H 10550 950 50  0001 C CNN
F 1 "+1V0" H 10565 1273 50  0000 C CNN
F 2 "" H 10550 1100 50  0001 C CNN
F 3 "" H 10550 1100 50  0001 C CNN
	1    10550 1100
	1    0    0    -1  
$EndComp
Wire Wire Line
	10550 1100 10550 1200
Text Notes 9350 800  0    118  ~ 0
+1 volt reference
$Comp
L Device:R R11
U 1 1
P 10150 1600
F 0 "R11" V 9943 1600 50  0000 C CNN
F 1 "20k" V 10034 1600 50  0000 C CNN
F 2 "Resistor_SMD:R_0603_1608Metric" V 10080 1600 50  0001 C CNN
F 3 "~" H 10150 1600 50  0001 C CNN
	1    10150 1600
	0    1    1    0   
$EndComp
Wire Wire Line
	10000 1600 9750 1600
Wire Wire Line
	9750 1600 9750 1950
Wire Wire Line
	9750 1950 9850 1950
Wire Wire Line
	10450 2050 10550 2050
Wire Wire Line
	10550 2050 10550 1600
Wire Wire Line
	10550 1600 10300 1600
$Comp
L Device:C C23
U 1 1
P 10150 1200
F 0 "C23" V 9898 1200 50  0000 C CNN
F 1 "100n" V 9989 1200 50  0000 C CNN
F 2 "Capacitor_SMD:C_0603_1608Metric" H 10188 1050 50  0001 C CNN
F 3 "~" H 10150 1200 50  0001 C CNN
	1    10150 1200
	0    1    1    0   
$EndComp
Wire Wire Line
	10000 1200 9750 1200
Wire Wire Line
	9750 1200 9750 1600
Connection ~ 9750 1600
Wire Wire Line
	10300 1200 10550 1200
Connection ~ 10550 1600
$Comp
L Device:R R8
U 1 1
P 9500 1950
F 0 "R8" V 9293 1950 50  0000 C CNN
F 1 "100k" V 9384 1950 50  0000 C CNN
F 2 "Resistor_SMD:R_0603_1608Metric" V 9430 1950 50  0001 C CNN
F 3 "~" H 9500 1950 50  0001 C CNN
	1    9500 1950
	0    1    1    0   
$EndComp
Wire Wire Line
	9650 1950 9750 1950
Connection ~ 9750 1950
$Comp
L power:GND #PWR0131
U 1 1
P 9750 2250
F 0 "#PWR0131" H 9750 2000 50  0001 C CNN
F 1 "GND" H 9755 2077 50  0000 C CNN
F 2 "" H 9750 2250 50  0001 C CNN
F 3 "" H 9750 2250 50  0001 C CNN
	1    9750 2250
	1    0    0    -1  
$EndComp
Wire Wire Line
	9750 2250 9750 2150
Wire Wire Line
	9750 2150 9850 2150
$Comp
L power:-5V #PWR0132
U 1 1
P 9250 2050
F 0 "#PWR0132" H 9250 2150 50  0001 C CNN
F 1 "-5V" H 9265 2223 50  0000 C CNN
F 2 "" H 9250 2050 50  0001 C CNN
F 3 "" H 9250 2050 50  0001 C CNN
	1    9250 2050
	-1   0    0    1   
$EndComp
Wire Wire Line
	9250 2050 9250 1950
Wire Wire Line
	9250 1950 9350 1950
Connection ~ 10550 1200
$Comp
L custom_components:LT3467A U11
U 1 1
P 7500 3900
F 0 "U11" H 7500 4415 50  0000 C CNN
F 1 "LT3467A" H 7500 4324 50  0000 C CNN
F 2 "Package_TO_SOT_SMD:TSOT-23-6" H 7400 4400 50  0001 C CNN
F 3 "" H 7000 4400 50  0001 C CNN
	1    7500 3900
	1    0    0    -1  
$EndComp
$Comp
L Amplifier_Operational:TL074 U1
U 5 1
P 1000 4750
F 0 "U1" H 958 4796 50  0000 L CNN
F 1 "TL074" H 958 4705 50  0000 L CNN
F 2 "Package_SO:TSSOP-14_4.4x5mm_P0.65mm" H 950 4850 50  0001 C CNN
F 3 "http://www.ti.com/lit/ds/symlink/tl071.pdf" H 1050 4950 50  0001 C CNN
	5    1000 4750
	1    0    0    -1  
$EndComp
$Comp
L power:+12V #PWR08
U 1 1
P 900 4450
F 0 "#PWR08" H 900 4300 50  0001 C CNN
F 1 "+12V" H 915 4623 50  0000 C CNN
F 2 "" H 900 4450 50  0001 C CNN
F 3 "" H 900 4450 50  0001 C CNN
	1    900  4450
	1    0    0    -1  
$EndComp
$Comp
L power:-12V #PWR09
U 1 1
P 900 5050
F 0 "#PWR09" H 900 5150 50  0001 C CNN
F 1 "-12V" H 915 5223 50  0000 C CNN
F 2 "" H 900 5050 50  0001 C CNN
F 3 "" H 900 5050 50  0001 C CNN
	1    900  5050
	-1   0    0    1   
$EndComp
$Comp
L Amplifier_Operational:MCP6004 U2
U 5 1
P 2150 4750
F 0 "U2" H 2108 4796 50  0000 L CNN
F 1 "MCP6004" H 2108 4705 50  0000 L CNN
F 2 "Package_SO:TSSOP-14_4.4x5mm_P0.65mm" H 2100 4850 50  0001 C CNN
F 3 "http://ww1.microchip.com/downloads/en/DeviceDoc/21733j.pdf" H 2200 4950 50  0001 C CNN
	5    2150 4750
	1    0    0    -1  
$EndComp
$Comp
L power:+3.3V #PWR010
U 1 1
P 2050 4250
F 0 "#PWR010" H 2050 4100 50  0001 C CNN
F 1 "+3.3V" H 2065 4423 50  0000 C CNN
F 2 "" H 2050 4250 50  0001 C CNN
F 3 "" H 2050 4250 50  0001 C CNN
	1    2050 4250
	1    0    0    -1  
$EndComp
$Comp
L power:GND #PWR011
U 1 1
P 2050 5250
F 0 "#PWR011" H 2050 5000 50  0001 C CNN
F 1 "GND" H 2055 5077 50  0000 C CNN
F 2 "" H 2050 5250 50  0001 C CNN
F 3 "" H 2050 5250 50  0001 C CNN
	1    2050 5250
	1    0    0    -1  
$EndComp
$Comp
L Amplifier_Operational:MCP6004 U3
U 5 1
P 2650 4750
F 0 "U3" H 2608 4796 50  0000 L CNN
F 1 "MCP6004" H 2608 4705 50  0000 L CNN
F 2 "Package_SO:TSSOP-14_4.4x5mm_P0.65mm" H 2600 4850 50  0001 C CNN
F 3 "http://ww1.microchip.com/downloads/en/DeviceDoc/21733j.pdf" H 2700 4950 50  0001 C CNN
	5    2650 4750
	1    0    0    -1  
$EndComp
$Comp
L Amplifier_Operational:MCP6004 U4
U 5 1
P 3150 4750
F 0 "U4" H 3108 4796 50  0000 L CNN
F 1 "MCP6004" H 3108 4705 50  0000 L CNN
F 2 "Package_SO:TSSOP-14_4.4x5mm_P0.65mm" H 3100 4850 50  0001 C CNN
F 3 "http://ww1.microchip.com/downloads/en/DeviceDoc/21733j.pdf" H 3200 4950 50  0001 C CNN
	5    3150 4750
	1    0    0    -1  
$EndComp
$Comp
L Amplifier_Operational:MCP6004 U5
U 5 1
P 3650 4750
F 0 "U5" H 3608 4796 50  0000 L CNN
F 1 "MCP6004" H 3608 4705 50  0000 L CNN
F 2 "Package_SO:TSSOP-14_4.4x5mm_P0.65mm" H 3600 4850 50  0001 C CNN
F 3 "http://ww1.microchip.com/downloads/en/DeviceDoc/21733j.pdf" H 3700 4950 50  0001 C CNN
	5    3650 4750
	1    0    0    -1  
$EndComp
Wire Wire Line
	3550 4450 3550 4350
Wire Wire Line
	3550 4350 3050 4350
Wire Wire Line
	2050 4350 2050 4450
Wire Wire Line
	2050 5050 2050 5150
Wire Wire Line
	2050 5150 2550 5150
Wire Wire Line
	3550 5150 3550 5050
Wire Wire Line
	2050 5250 2050 5150
Connection ~ 2050 5150
Wire Wire Line
	2050 4250 2050 4350
Connection ~ 2050 4350
Wire Wire Line
	2550 4450 2550 4350
Connection ~ 2550 4350
Wire Wire Line
	2550 4350 2050 4350
Wire Wire Line
	3050 4450 3050 4350
Connection ~ 3050 4350
Wire Wire Line
	3050 4350 2550 4350
Wire Wire Line
	2550 5050 2550 5150
Connection ~ 2550 5150
Wire Wire Line
	2550 5150 3050 5150
Wire Wire Line
	3050 5050 3050 5150
Connection ~ 3050 5150
Wire Wire Line
	3050 5150 3550 5150
$Comp
L power:+3.3V #PWR012
U 1 1
P 4100 4400
F 0 "#PWR012" H 4100 4250 50  0001 C CNN
F 1 "+3.3V" H 4115 4573 50  0000 C CNN
F 2 "" H 4100 4400 50  0001 C CNN
F 3 "" H 4100 4400 50  0001 C CNN
	1    4100 4400
	1    0    0    -1  
$EndComp
$Comp
L Device:C C47
U 1 1
P 5450 4750
F 0 "C47" H 5565 4796 50  0000 L CNN
F 1 "100n" H 5565 4705 50  0000 L CNN
F 2 "Capacitor_SMD:C_0603_1608Metric" H 5488 4600 50  0001 C CNN
F 3 "~" H 5450 4750 50  0001 C CNN
	1    5450 4750
	1    0    0    -1  
$EndComp
$Comp
L Device:C C46
U 1 1
P 5000 4750
F 0 "C46" H 5115 4796 50  0000 L CNN
F 1 "100n" H 5115 4705 50  0000 L CNN
F 2 "Capacitor_SMD:C_0603_1608Metric" H 5038 4600 50  0001 C CNN
F 3 "~" H 5000 4750 50  0001 C CNN
	1    5000 4750
	1    0    0    -1  
$EndComp
Wire Wire Line
	5450 4600 5450 4500
Wire Wire Line
	5450 4500 5000 4500
Connection ~ 4100 4500
Wire Wire Line
	4100 4500 4100 4600
Wire Wire Line
	4100 4900 4100 5000
Wire Wire Line
	4100 5000 4550 5000
Wire Wire Line
	5450 5000 5450 4900
Wire Wire Line
	4100 4400 4100 4500
Wire Wire Line
	4550 4600 4550 4500
Connection ~ 4550 4500
Wire Wire Line
	4550 4500 4100 4500
Wire Wire Line
	5000 4600 5000 4500
Connection ~ 5000 4500
Wire Wire Line
	5000 4500 4550 4500
Wire Wire Line
	5000 4900 5000 5000
Connection ~ 5000 5000
Wire Wire Line
	5000 5000 5450 5000
Wire Wire Line
	4550 4900 4550 5000
Connection ~ 4550 5000
Wire Wire Line
	4550 5000 5000 5000
$Comp
L power:GND #PWR013
U 1 1
P 4100 5100
F 0 "#PWR013" H 4100 4850 50  0001 C CNN
F 1 "GND" H 4105 4927 50  0000 C CNN
F 2 "" H 4100 5100 50  0001 C CNN
F 3 "" H 4100 5100 50  0001 C CNN
	1    4100 5100
	1    0    0    -1  
$EndComp
Wire Wire Line
	4100 5100 4100 5000
Connection ~ 4100 5000
$Comp
L custom_components:DG469EQ U6
U 2 1
P 950 6700
F 0 "U6" H 1230 6746 50  0000 L CNN
F 1 "DG469EQ" H 1230 6655 50  0000 L CNN
F 2 "Package_SO:MSOP-8_3x3mm_P0.65mm" H 950 6400 50  0001 C CNN
F 3 "https://datasheets.maximintegrated.com/en/ds/DG417-DG419.pdf" H 950 6500 50  0001 C CNN
	2    950  6700
	1    0    0    -1  
$EndComp
$Comp
L power:-12V #PWR017
U 1 1
P 1050 7200
F 0 "#PWR017" H 1050 7300 50  0001 C CNN
F 1 "-12V" H 950 7350 50  0000 C CNN
F 2 "" H 1050 7200 50  0001 C CNN
F 3 "" H 1050 7200 50  0001 C CNN
	1    1050 7200
	-1   0    0    1   
$EndComp
$Comp
L power:+12V #PWR015
U 1 1
P 950 6200
F 0 "#PWR015" H 950 6050 50  0001 C CNN
F 1 "+12V" H 965 6373 50  0000 C CNN
F 2 "" H 950 6200 50  0001 C CNN
F 3 "" H 950 6200 50  0001 C CNN
	1    950  6200
	1    0    0    -1  
$EndComp
$Comp
L power:+12V #PWR020
U 1 1
P 1750 6200
F 0 "#PWR020" H 1750 6050 50  0001 C CNN
F 1 "+12V" H 1765 6373 50  0000 C CNN
F 2 "" H 1750 6200 50  0001 C CNN
F 3 "" H 1750 6200 50  0001 C CNN
	1    1750 6200
	1    0    0    -1  
$EndComp
$Comp
L power:GND #PWR016
U 1 1
P 950 7200
F 0 "#PWR016" H 950 6950 50  0001 C CNN
F 1 "GND" H 850 7050 50  0000 C CNN
F 2 "" H 950 7200 50  0001 C CNN
F 3 "" H 950 7200 50  0001 C CNN
	1    950  7200
	1    0    0    -1  
$EndComp
$Comp
L power:-12V #PWR022
U 1 1
P 1850 7200
F 0 "#PWR022" H 1850 7300 50  0001 C CNN
F 1 "-12V" H 1750 7350 50  0000 C CNN
F 2 "" H 1850 7200 50  0001 C CNN
F 3 "" H 1850 7200 50  0001 C CNN
	1    1850 7200
	-1   0    0    1   
$EndComp
$Comp
L power:GND #PWR021
U 1 1
P 1750 7200
F 0 "#PWR021" H 1750 6950 50  0001 C CNN
F 1 "GND" H 1650 7050 50  0000 C CNN
F 2 "" H 1750 7200 50  0001 C CNN
F 3 "" H 1750 7200 50  0001 C CNN
	1    1750 7200
	1    0    0    -1  
$EndComp
$Comp
L Device:C C27
U 1 1
P 2850 6500
F 0 "C27" H 2965 6546 50  0000 L CNN
F 1 "100n" H 2965 6455 50  0000 L CNN
F 2 "Capacitor_SMD:C_0603_1608Metric" H 2888 6350 50  0001 C CNN
F 3 "~" H 2850 6500 50  0001 C CNN
	1    2850 6500
	1    0    0    -1  
$EndComp
$Comp
L Device:C C29
U 1 1
P 2850 7000
F 0 "C29" H 2965 7046 50  0000 L CNN
F 1 "100n" H 2965 6955 50  0000 L CNN
F 2 "Capacitor_SMD:C_0603_1608Metric" H 2888 6850 50  0001 C CNN
F 3 "~" H 2850 7000 50  0001 C CNN
	1    2850 7000
	1    0    0    -1  
$EndComp
Wire Wire Line
	2850 6350 2850 6250
Wire Wire Line
	2850 7350 2850 7250
Wire Wire Line
	2850 6650 2850 6750
Connection ~ 2850 6750
Wire Wire Line
	2850 6750 2850 6850
$Comp
L power:+12V #PWR018
U 1 1
P 2850 6150
F 0 "#PWR018" H 2850 6000 50  0001 C CNN
F 1 "+12V" H 2865 6323 50  0000 C CNN
F 2 "" H 2850 6150 50  0001 C CNN
F 3 "" H 2850 6150 50  0001 C CNN
	1    2850 6150
	1    0    0    -1  
$EndComp
$Comp
L power:-12V #PWR019
U 1 1
P 2850 7350
F 0 "#PWR019" H 2850 7450 50  0001 C CNN
F 1 "-12V" H 2865 7523 50  0000 C CNN
F 2 "" H 2850 7350 50  0001 C CNN
F 3 "" H 2850 7350 50  0001 C CNN
	1    2850 7350
	-1   0    0    1   
$EndComp
$Comp
L power:GND #PWR014
U 1 1
P 2600 6850
F 0 "#PWR014" H 2600 6600 50  0001 C CNN
F 1 "GND" H 2605 6677 50  0000 C CNN
F 2 "" H 2600 6850 50  0001 C CNN
F 3 "" H 2600 6850 50  0001 C CNN
	1    2600 6850
	1    0    0    -1  
$EndComp
Wire Wire Line
	2600 6850 2600 6750
Wire Wire Line
	2600 6750 2850 6750
$Comp
L Device:C C30
U 1 1
P 3350 6500
F 0 "C30" H 3465 6546 50  0000 L CNN
F 1 "100n" H 3465 6455 50  0000 L CNN
F 2 "Capacitor_SMD:C_0603_1608Metric" H 3388 6350 50  0001 C CNN
F 3 "~" H 3350 6500 50  0001 C CNN
	1    3350 6500
	1    0    0    -1  
$EndComp
$Comp
L Device:C C32
U 1 1
P 3350 7000
F 0 "C32" H 3465 7046 50  0000 L CNN
F 1 "100n" H 3465 6955 50  0000 L CNN
F 2 "Capacitor_SMD:C_0603_1608Metric" H 3388 6850 50  0001 C CNN
F 3 "~" H 3350 7000 50  0001 C CNN
	1    3350 7000
	1    0    0    -1  
$EndComp
Connection ~ 2850 7250
Wire Wire Line
	2850 7250 2850 7150
Connection ~ 2850 6250
Wire Wire Line
	2850 6250 2850 6150
Wire Wire Line
	3350 6350 3350 6250
Wire Wire Line
	3350 6250 2850 6250
Wire Wire Line
	2850 7250 3350 7250
Wire Wire Line
	3350 7150 3350 7250
Wire Wire Line
	3350 6650 3350 6750
Connection ~ 3350 6750
Wire Wire Line
	3350 6750 2850 6750
Wire Wire Line
	3350 6750 3350 6850
Wire Wire Line
	10550 1200 10550 1600
Text Notes 700  4000 0    118  ~ 0
opamp power
Text Notes 650  5850 0    118  ~ 0
analog switch power
$Comp
L power:-12V #PWR0118
U 1 1
P 1550 5150
F 0 "#PWR0118" H 1550 5250 50  0001 C CNN
F 1 "-12V" H 1565 5323 50  0000 C CNN
F 2 "" H 1550 5150 50  0001 C CNN
F 3 "" H 1550 5150 50  0001 C CNN
	1    1550 5150
	-1   0    0    1   
$EndComp
$Comp
L power:+12V #PWR0119
U 1 1
P 1550 4350
F 0 "#PWR0119" H 1550 4200 50  0001 C CNN
F 1 "+12V" H 1565 4523 50  0000 C CNN
F 2 "" H 1550 4350 50  0001 C CNN
F 3 "" H 1550 4350 50  0001 C CNN
	1    1550 4350
	1    0    0    -1  
$EndComp
$Comp
L custom_components:DG469EQ U7
U 2 1
P 1750 6700
F 0 "U7" H 2030 6746 50  0000 L CNN
F 1 "DG469EQ" H 2030 6655 50  0000 L CNN
F 2 "Package_SO:MSOP-8_3x3mm_P0.65mm" H 1750 6400 50  0001 C CNN
F 3 "https://datasheets.maximintegrated.com/en/ds/DG417-DG419.pdf" H 1750 6500 50  0001 C CNN
	2    1750 6700
	1    0    0    -1  
$EndComp
$EndSCHEMATC
